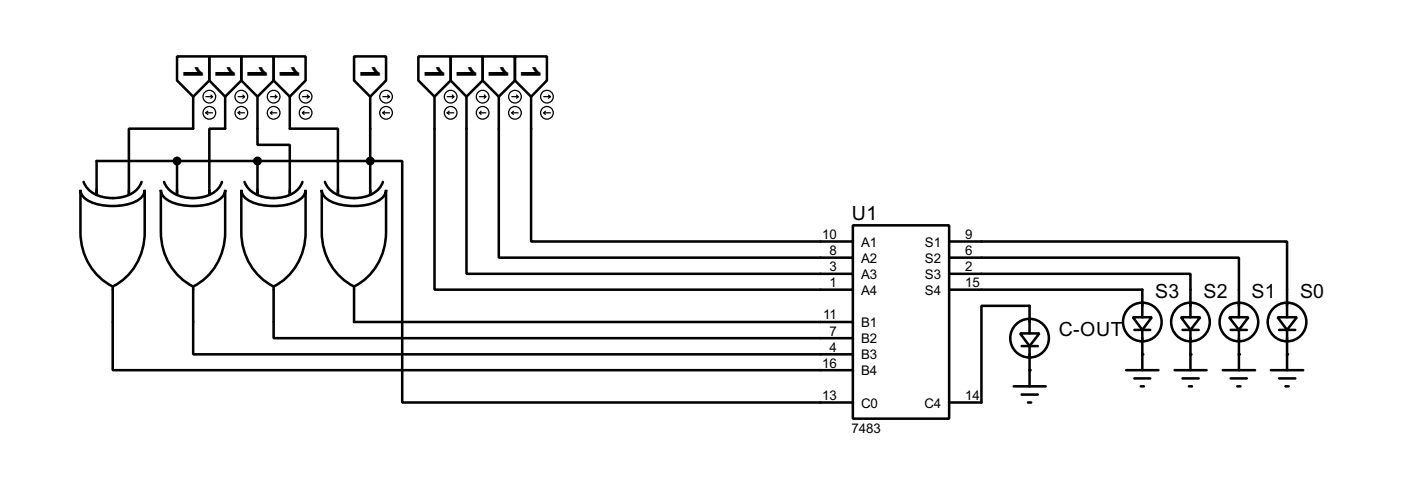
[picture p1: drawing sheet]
<svg xmlns="http://www.w3.org/2000/svg" width="221mm" height="76mm" viewBox="0 0 221 76" stroke-linecap="round" stroke-linejoin="round" font-family="sans-serif">
<g fill="none" stroke="#000" stroke-width=".4">
<path d="M28 8.9h5.1v3.8l-2.6 2.6-2.5-2.6zM30.5 15.3v5h-10.1v10.5M33.1 8.9h5v3.8l-2.5 2.6-2.5-2.6zM35.6 15.3v5h-2.5v10.5M38.1 8.9h5.1v3.8l-2.5 2.6-2.6-2.6zM40.7 15.3v7.6h5.1v7.9M43.2 8.9h5.1v3.8l-2.5 2.6-2.6-2.6zM45.8 15.3v5h7.6v10.5M55.9 8.9h5.1v3.8l-2.5 2.6-2.6-2.6zM58.5 15.3v15.5M66.1 8.9h5.1v3.8l-2.6 2.6-2.5-2.6zM68.6 15.3v30.4h66.1"/>
<path d="M71.2 8.9h5v3.8l-2.5 2.6-2.5-2.6zM73.7 15.3v27.9h61M76.2 8.9h5.1v3.8l-2.5 2.6-2.6-2.6zM78.8 15.3v25.4h55.9M81.3 8.9h5.1v3.8l-2.5 2.6-2.6-2.6zM83.9 15.3v22.8h50.8M12.7 30a2.2 2.2 0 0 0 1.5 1.8 9.2 9.2 0 0 0 7.8-.4l.5-.4 .2-.5 .2-.5v6.6a9.4 9.4 0 0 1-5.1 8.6 9.5 9.5 0 0 1-5.1-8.6zM13.2 28.7a4.6 4.6 0 0 0 4.6 2.6 4.4 4.4 0 0 0 4.6-2.6M15.3 30.8v-5.4h48.2v38.1h71.2M25.4 30a2.2 2.2 0 0 0 1.5 1.8 9.2 9.2 0 0 0 7.8-.4l.5-.4 .2-.5 .2-.5v6.6a9.4 9.4 0 0 1-5.1 8.6 9.5 9.5 0 0 1-5.1-8.6zM25.9 28.7a4.6 4.6 0 0 0 4.6 2.6 4.4 4.4 0 0 0 4.6-2.6M28 25.4v5.4"/>
<path d="M38.1 30a2.2 2.2 0 0 0 1.5 1.8 9.2 9.2 0 0 0 7.8-.4l.5-.4 .2-.5 .2-.5v6.6a9.4 9.4 0 0 1-5.1 8.6 9.5 9.5 0 0 1-5.1-8.6zM38.6 28.7a4.6 4.6 0 0 0 4.6 2.6 4.4 4.4 0 0 0 4.6-2.6M40.7 25.4v5.4M50.8 30a2.2 2.2 0 0 0 1.5 1.8 9.2 9.2 0 0 0 7.8-.4l.5-.4 .2-.5 .2-.5v6.6a9.4 9.4 0 0 1-5.1 8.6 9.5 9.5 0 0 1-5.1-8.6zM51.3 28.7a4.6 4.6 0 0 0 4.6 2.6 4.4 4.4 0 0 0 4.6-2.6M134.7 35.6h15.2v30.5h-15.2zM149.9 38.1h53.3v12M17.8 45.2v13.2h116.9M30.5 45.2v10.7h104.2M43.2 45.2v8.2h91.5M55.9 45.2v5.6h78.8M149.9 40.7h45.7v9.4"/>
<path d="M149.9 43.2h38.1v6.9M149.9 45.7h30.5v4.4M161.1 52.6h3l-1.5 2zM161.3 54.6h2.6M162.6 52.6v-4.3h-7.6v15.2h-5.1M162.6 54.6v6.4M177.8 58.4h5.1M178.9 50.1h3l-1.5 2zM179.1 59.7h2.5M179.1 52.1h2.5M180.4 52.1v6.3M185.5 58.4h5"/>
<path d="M186.5 50.1h3l-1.5 2zM186.7 59.7h2.6M186.7 52.1h2.6M188 52.1v6.3M193.1 58.4h5.1M194.1 50.1h3l-1.5 2zM194.3 59.7h2.6M194.3 52.1h2.6M195.6 52.1v6.3M200.7 58.4h5.1M201.7 50.1h3.1l-1.6 2zM202 59.7h2.5"/>
<path d="M202 52.1h2.5M203.2 52.1v6.3M160.1 61h5M161.3 62.3h2.6M162.3 63.5h.5M180.1 61h.5M187.7 61h.5M195.4 61h.5M203 61h.5"/>
<circle cx="162.5" cy="53.4" r="3.1"/>
<circle cx="180.3" cy="50.8" r="3.1"/>
<circle cx="187.9" cy="50.8" r="3.1"/>
<circle cx="195.6" cy="50.8" r="3.1"/>
<circle cx="203.2" cy="50.8" r="3.1"/>
</g>
<g fill="#000">
<circle cx="28" cy="25.4" r=".2"/>
<circle cx="40.7" cy="25.4" r=".2"/>
<circle cx="58.5" cy="25.4" r=".2"/>
<circle cx="162.6" cy="58.4" r=".2"/>
<circle cx="180.4" cy="55.9" r=".2"/>
<circle cx="188" cy="55.9" r=".2"/>
<circle cx="195.6" cy="55.9" r=".2"/>
<circle cx="203.2" cy="55.9" r=".2"/>
</g>
<g fill="none" stroke="#000" stroke-width=".2">
<path d="M32.5 15.3h1.1M32.5 17.8h1.1M32.5 17.8l.3 .3M32.8 17.6l-.3 .2M33.3 15l.3 .3M33.6 15.3l-.3 .2M37.6 15.3h1M37.6 17.8h1M37.6 17.8l.3 .3M37.9 17.6l-.3 .2M38.4 15l.2 .3M38.6 15.3l-.2 .2"/>
<path d="M42.7 15.3h1M42.7 17.8h1M42.7 17.8l.3 .3M43 17.6l-.3 .2M43.5 15l.2 .3M43.7 15.3l-.2 .2M47.8 15.3h1M47.8 17.8h1M47.8 17.8l.2 .3M48 17.6l-.2 .2M48.5 15l.3 .3M48.8 15.3l-.3 .2"/>
<path d="M60.5 15.3h1M60.5 17.8h1M60.5 17.8l.2 .3M60.7 17.6l-.2 .2M61.2 15l.3 .3M61.5 15.3l-.3 .2M70.6 15.3h1.1M70.6 17.8h1.1M70.6 17.8l.3 .3M70.9 17.6l-.3 .2M71.4 15l.3 .3M71.7 15.3l-.3 .2"/>
<path d="M75.7 15.3h1M75.7 17.8h1M75.7 17.8l.3 .3M76 17.6l-.3 .2M76.5 15l.2 .3M76.7 15.3l-.2 .2M80.8 15.3h1M80.8 17.8h1M80.8 17.8l.3 .3M81.1 17.6l-.3 .2M81.6 15l.2 .3M81.8 15.3l-.2 .2"/>
<path d="M85.9 15.3h1M85.9 17.8l.2 .3M85.9 17.8h1M86.1 17.6l-.2 .2M86.6 15l.3 .3M86.9 15.3l-.3 .2"/>
<circle cx="33" cy="15.3" r="1"/>
<circle cx="33" cy="17.8" r="1"/>
<circle cx="38.1" cy="17.8" r="1"/>
<circle cx="38.1" cy="15.3" r="1"/>
<circle cx="43.2" cy="15.3" r="1"/>
<circle cx="43.2" cy="17.8" r="1"/>
<circle cx="48.2" cy="15.3" r="1"/>
<circle cx="48.2" cy="17.8" r="1"/>
<circle cx="60.9" cy="15.3" r="1"/>
<circle cx="60.9" cy="17.8" r="1"/>
<circle cx="71.1" cy="17.8" r="1"/>
<circle cx="71.1" cy="15.3" r="1"/>
<circle cx="76.2" cy="17.8" r="1"/>
<circle cx="76.2" cy="15.3" r="1"/>
<circle cx="81.3" cy="15.3" r="1"/>
<circle cx="81.3" cy="17.8" r="1"/>
<circle cx="86.3" cy="15.3" r="1"/>
<circle cx="86.3" cy="17.8" r="1"/>
</g>
<g fill="#000" stroke="#000" stroke-width=".4">
<circle cx="27.9" cy="25.4" r=".5"/>
<circle cx="40.6" cy="25.4" r=".5"/>
<circle cx="58.4" cy="25.4" r=".5"/>
</g>
<g font-size="4.8">
<text x="29" y="10.3" transform="rotate(90 29 10.3)">1</text>
<text x="34" y="10.3" transform="rotate(90 34 10.3)">1</text>
<text x="39.1" y="10.3" transform="rotate(90 39.1 10.3)">1</text>
<text x="44.2" y="10.3" transform="rotate(90 44.2 10.3)">1</text>
<text x="56.9" y="10.3" transform="rotate(90 56.9 10.3)">1</text>
<text x="67.1" y="10.3" transform="rotate(90 67.1 10.3)">1</text>
<text x="72.1" y="10.3" transform="rotate(90 72.1 10.3)">1</text>
<text x="77.2" y="10.3" transform="rotate(90 77.2 10.3)">1</text>
<text x="82.3" y="10.3" transform="rotate(90 82.3 10.3)">1</text>
</g>
<g font-size="3.5">
<text x="134.5" y="34.8">U1</text>
<text x="182.4" y="47">S3</text>
<text x="190" y="47">S2</text>
<text x="197.6" y="47">S1</text>
<text x="205.3" y="47">S0</text>
<text x="167.2" y="53">C-OUT</text>
</g>
<g font-size="2.4">
<text x="129.8" y="37.7">10</text>
<text x="131" y="40.3">8</text>
<text x="135.9" y="38.9">A1</text>
<text x="135.9" y="41.5">A2</text>
<text x="146" y="38.9">S1</text>
<text x="146" y="41.5">S2</text>
<text x="152.4" y="37.7">9</text>
<text x="152.4" y="40.3">6</text>
<text x="131" y="42.8">3</text>
<text x="131" y="45.3">1</text>
<text x="135.9" y="44">A3</text>
<text x="135.9" y="46.5">A4</text>
<text x="146" y="44">S3</text>
<text x="146" y="46.5">S4</text>
<text x="152.4" y="42.8">2</text>
<text x="152.4" y="45.3">15</text>
<text x="130" y="50.4">11</text>
<text x="131" y="53">7</text>
<text x="135.9" y="51.6">B1</text>
<text x="129.8" y="58">16</text>
<text x="131" y="55.5">4</text>
<text x="135.9" y="54.2">B2</text>
<text x="135.9" y="56.7">B3</text>
<text x="135.9" y="59.2">B4</text>
<text x="129.8" y="63.1">13</text>
<text x="135.9" y="64.3">C0</text>
<text x="145.9" y="64.3">C4</text>
<text x="152.4" y="63.1">14</text>
<text x="134.5" y="68.3">7483</text>
</g>
</svg>
